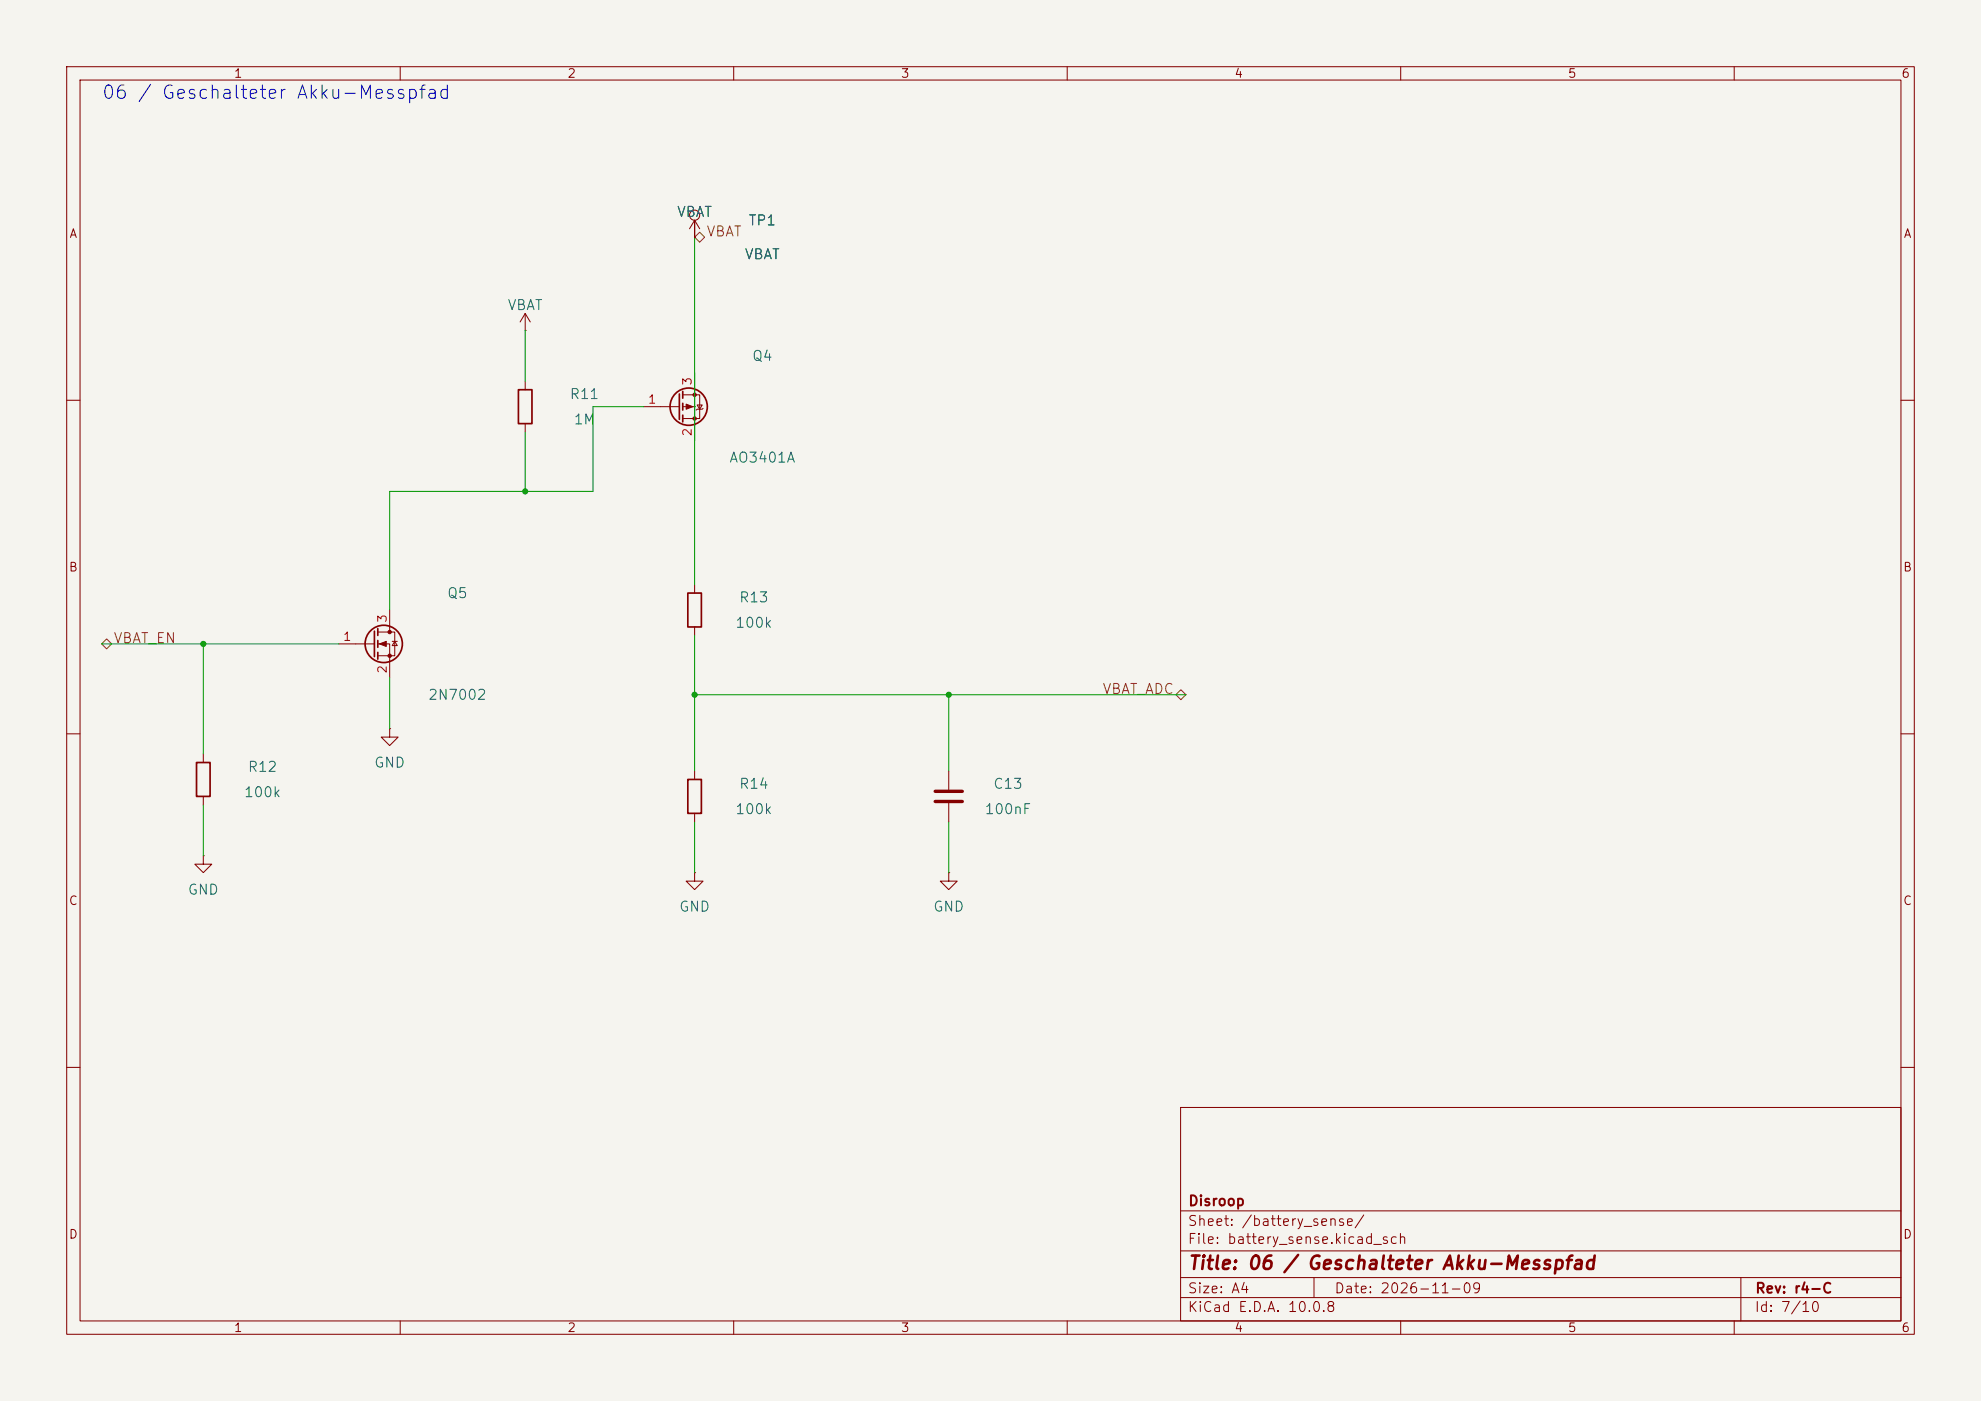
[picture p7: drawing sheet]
<svg xmlns="http://www.w3.org/2000/svg" width="297mm" height="210mm" viewBox="0 0 297 210" stroke-linecap="round" stroke-linejoin="round" font-family="sans-serif">
<path d="M0 0h297v210h-297z" fill="#f5f4ef" stroke="#f5f4ef" stroke-width=".15"/>
<g fill="none" stroke="#840000" stroke-width=".15">
<path d="M10 10h277v190h-277zM12 12h273v186h-273zM60 10v2M110 10v2M160 10v2M210 10v2M260 10v2M104.1 35.6h.1M104.1 33v2.6M104.1 33l-.7 1.3M104.1 33l.8 1.3M78.7 49.5h.1"/>
<path d="M78.7 47v2.5M78.7 57.2v1.2M78.7 47l-.7 1.3M78.7 47l.8 1.3M102.4 59.2h2.5v3.5h-2.5M104.1 55.9v3.3M10 60h2M78.7 63.5v1.3M96.5 61h5.4M102.4 61h1.7v5M104.5 60.7h.8l-.4 .6zM105.4 61.2l-.1 .1h-.8l-.1 .2"/>
<path d="M285 60h2M50.8 96.5h5.3M56.6 94.7h2.6v3.6h-2.6M56.6 96.5h1.8v5.1M58.4 91.4v3.3M58.8 96.1h.8M59.2 96.1l.4 .7h-.8zM104.1 87.6v1.3M104.1 94v1.3M10 110h2M30.5 113v1.3M30.5 119.4v1.3"/>
<path d="M58.4 109.2v1.3h1.3l-1.3 1.3-1.3-1.3h1.3M58.4 109.2h.1M104.1 115.6v1.2M142.2 115.6v2.8M285 110h2M30.5 128.3v1.2h1.2l-1.2 1.3-1.3-1.3h1.3M30.5 128.3h.1M104.1 130.8v1.3h1.3l-1.3 1.3-1.2-1.3h1.2M104.1 130.8h.1M104.1 121.9v1.3M142.2 130.8v1.3h1.3l-1.3 1.3-1.2-1.3h1.2M142.2 130.8h.1"/>
<path d="M142.2 120.4v2.8M10 160h2M177 166h108v32h-108zM285 160h2M60 198v2M110 198v2M160 198v2M177 194.5h108M177 191.5h108M177 187.5h108M177 181.5h108M197 191.5v3"/>
<path d="M210 198v2M260 198v2M261 191.5v6.5"/>
<circle cx="104.1" cy="32.3" r=".76"/>
</g>
<g fill="none" stroke="#840000" stroke-width=".25">
<path d="M77.7 58.4h2.1v5.1h-2.1zM101.9 59.1v3.8M102.4 58.7v1M102.4 60.5v1M102.4 62.2v1M56.1 94.6v3.8M56.6 94.2v1.1M56.6 96v1M56.6 97.8v1M103.1 88.9h2.1v5.1h-2.1zM29.5 114.3h2v5.1h-2zM103.1 116.8h2.1v5.1h-2.1z"/>
<circle cx="103.3" cy="61" r="2.79"/>
<circle cx="57.5" cy="96.5" r="2.79"/>
</g>
<g fill="#840000" stroke="#840000" stroke-width=".15">
<path d="M56.9 96.5l1-.4v.8z"/>
<path d="M102.9 60.6l1 .4-1 .3z"/>
<circle cx="58.4" cy="94.7" r=".25"/>
<circle cx="58.4" cy="98.3" r=".25"/>
<circle cx="104.1" cy="59.2" r=".25"/>
<circle cx="104.1" cy="62.7" r=".25"/>
</g>
<path d="M140.2 118.6h4.1M140.2 120.1h4.1" fill="none" stroke="#840000" stroke-width=".51"/>
<path d="M104.1 35.6l.8-.8 .7 .8-.7 .7zM16 95.8l.7 .7-.7 .8-.8-.8zM176.3 104.1l.8-.7 .7 .7-.7 .8z" fill="none" stroke="#725600" stroke-width=".15"/>
<path d="M104.1 55.9v31.7M88.9 61v12.7h-30.5v17.7M104.1 61h.1M15.2 96.5h35.6M30.5 96.5v16.5M104.1 95.3v20.3M58.4 101.6v7.6M104.1 104.1h38.1v11.5M30.5 120.7v7.6M104.1 123.2v7.6M142.2 123.2v7.6" fill="none" stroke="#009600" stroke-width=".15"/>
<circle cx="104.1" cy="61" r=".08" fill="#009600"/>
<path d="M104.1 35.6v25.4M78.7 49.5v7.7M78.7 64.8v8.9M88.9 61h7.6M142.2 104.1h35.6" fill="none" stroke="#009600" stroke-width=".15"/>
<path d="M104.1 35.6h.1M104.1 33v2.6" fill="none" stroke="#840000" stroke-width=".15"/>
<g fill="#009600">
<circle cx="30.5" cy="96.5" r=".46"/>
<circle cx="142.2" cy="104.1" r=".46"/>
<circle cx="78.7" cy="73.7" r=".46"/>
<circle cx="104.1" cy="104.1" r=".46"/>
</g>
<text font-size="2" fill="#0000c2" x="15.1" y="15.3">06 / Geschalteter Akku-Messpfad</text>
<text font-size="2" fill="#840000" x="178" y="190.8">Title: 06 / Geschalteter Akku-Messpfad</text>
<g font-size="1.5" fill="#006464">
<text x="101.4" y="32.9">VBAT</text>
<text x="112.1" y="34.2">TP1</text>
<text x="111.5" y="39.2">VBAT</text>
<text x="76" y="46.9">VBAT</text>
<text x="112.7" y="54.5">Q4</text>
<text x="85.3" y="60.2">R11</text>
<text x="85.9" y="64">1M</text>
<text x="109.2" y="69.7">AO3401A</text>
<text x="66.9" y="90">Q5</text>
<text x="110.1" y="94.5">100k</text>
<text x="110.7" y="90.7">R13</text>
<text x="64.1" y="105.3">2N7002</text>
<text x="36.5" y="119.9">100k</text>
<text x="37" y="116.1">R12</text>
<text x="56" y="115.4">GND</text>
<text x="110.7" y="118.6">R14</text>
<text x="148.8" y="118.6">C13</text>
<text x="110.1" y="122.4">100k</text>
<text x="147.5" y="122.4">100nF</text>
<text x="28" y="134.5">GND</text>
<text x="101.7" y="137">GND</text>
<text x="139.8" y="137">GND</text>
</g>
<g font-size="1.5" fill="#725600">
<text x="105.8" y="35.8">VBAT</text>
<text x="16.9" y="96.8">VBAT_EN</text>
<text x="165.2" y="104.4">VBAT_ADC</text>
</g>
<g font-size="1.5" fill="#840000">
<text x="178" y="184.1">Sheet: /battery_sense/</text>
<text x="178" y="181.1">Disroop</text>
<text x="178" y="186.8">File: battery_sense.kicad_sch</text>
<text x="178" y="197">KiCad E.D.A. 10.0.8</text>
<text x="178" y="194.2">Size: A4</text>
<text x="200" y="194.2">Date: 2026-11-09</text>
<text x="263" y="197">Id: 7/10</text>
<text x="263" y="194.2">Rev: r4-C</text>
</g>
<g font-size="1.3" fill="#840000">
<text x="35" y="12">1</text>
<text x="85" y="12">2</text>
<text x="135" y="12">3</text>
<text x="185" y="12">4</text>
<text x="235" y="12">5</text>
<text x="285" y="12">6</text>
<text x="10.3" y="36">A</text>
<text x="285.3" y="36">A</text>
<text x="10.2" y="86">B</text>
<text x="285.2" y="86">B</text>
<text x="10.2" y="136">C</text>
<text x="285.2" y="136">C</text>
<text x="10.2" y="186">D</text>
<text x="285.2" y="186">D</text>
<text x="35" y="200">1</text>
<text x="85" y="200">2</text>
<text x="135" y="200">3</text>
<text x="185" y="200">4</text>
<text x="235" y="200">5</text>
<text x="285" y="200">6</text>
</g>
<g font-size="1.3" fill="#a90000">
<text x="104" y="57.9" transform="rotate(-90 104 57.9)">3</text>
<text x="97.1" y="60.8">1</text>
<text x="104" y="65.5" transform="rotate(-90 104 65.5)">2</text>
<text x="58.3" y="93.4" transform="rotate(-90 58.3 93.4)">3</text>
<text x="51.3" y="96.4">1</text>
<text x="58.3" y="101.1" transform="rotate(-90 58.3 101.1)">2</text>
</g>
</svg>
